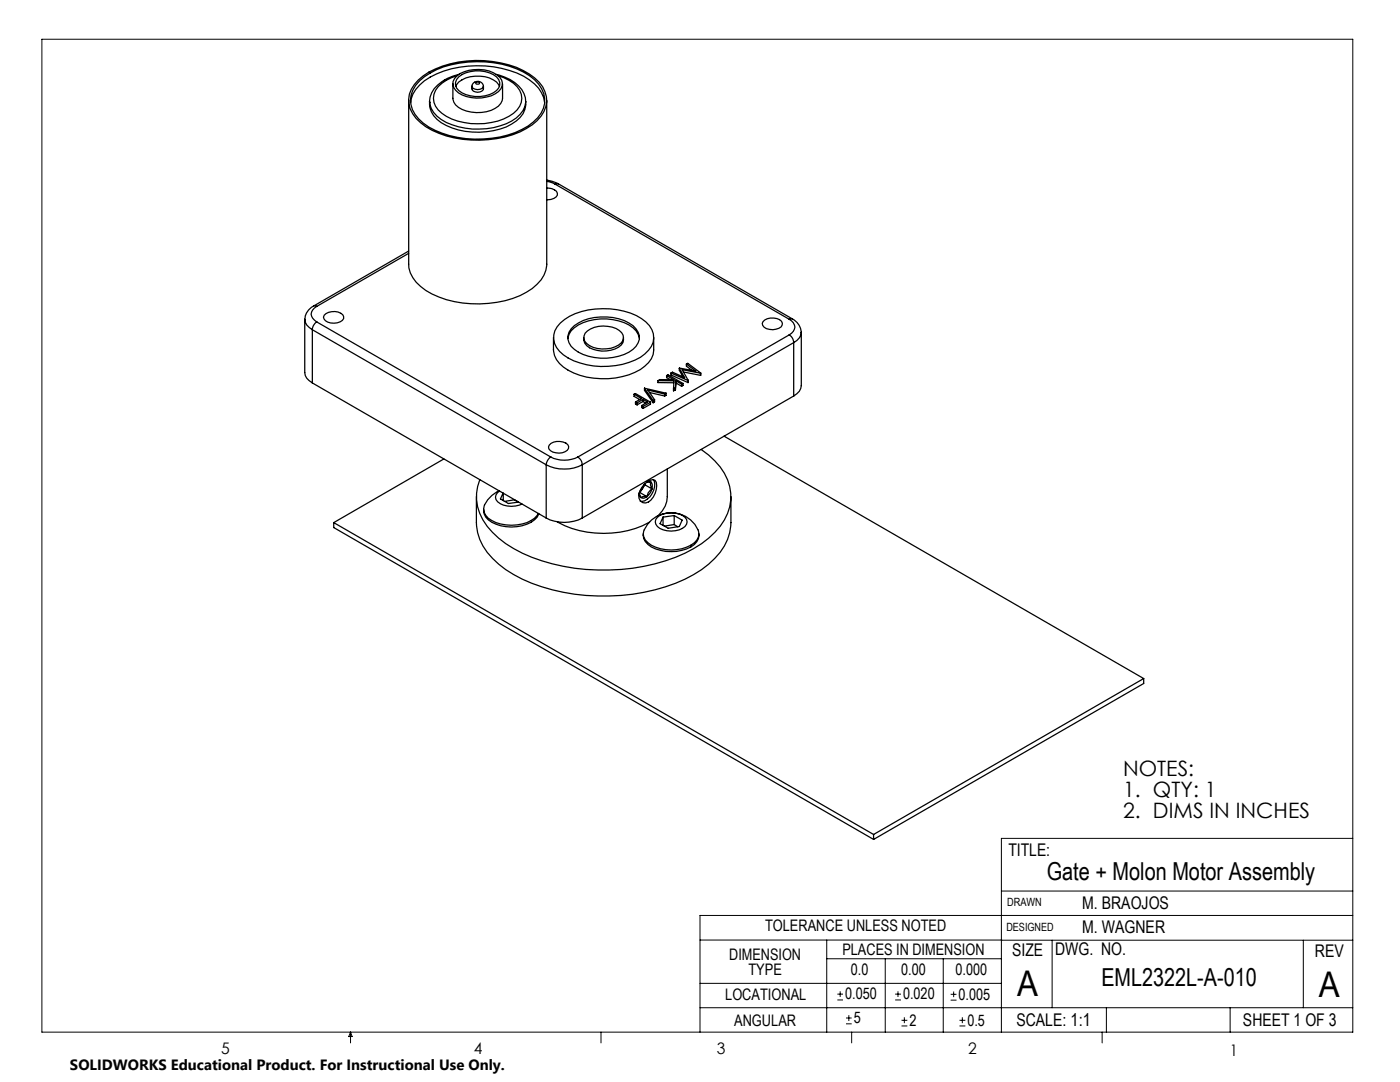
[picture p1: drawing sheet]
<svg xmlns="http://www.w3.org/2000/svg" width="279mm" height="216mm" viewBox="0 0 279 216" stroke-linecap="round" stroke-linejoin="round" font-family="sans-serif">
<g fill="none" stroke="#000" stroke-width=".2">
<path d="M8.4 7.8h261.6v198.2h-261.6zM199.8 177.8h70.2M270 167.3h-70.2v38.7M139.7 187.6h60.2M139.7 196.2h60.1M165 187.6v18.4M165 191.3h34.8M167.1 199.5h1.1M167.1 198.4h1.1M167.7 197.8v1.1M176.7 191.3v14.7M178.6 199.5h1.2"/>
<path d="M178.6 198.4h1.2M179.2 197.8v1.1M188.2 191.3v14.7M189.7 199.6h1.2M189.7 198.4h1.2M190.3 197.8v1.2M199.8 187.6h70.2M210 187.6v13.5M260.1 187.6v13.5M270 182.7h-130.3v23.3M70 206v2.1M70 206l.3 .8h-.7z"/>
<path d="M119.9 206v2.1M139.7 201.1h130.3M168.8 204.3h1.2M168.8 203.1h1.2M169.4 202.6v1.1M170 206v2.1M179.9 204.7h1.2M179.9 203.6h1.2M180.5 203v1.2M191.5 204.7h1.2M191.5 203.6h1.2M192.1 203v1.2"/>
<path d="M220 206v2.1M220.8 201.1v4.9M245.5 201.1v4.9"/>
</g>
<g fill="none" stroke="#000" stroke-width=".25">
<path d="M83.5 16a17.4 17.4 0 0 1 11.4-3.9 18.6 18.6 0 0 1 11.8 3.5 5.3 5.3 0 0 1 .5 8.5 17.2 17.2 0 0 1-11.5 3.9 18.1 18.1 0 0 1-11.8-3.5 5.4 5.4 0 0 1-1.8-6.7zM83.7 16.1a16.5 16.5 0 0 1 11.4-3.8 17.4 17.4 0 0 1 11.6 3.6 5.2 5.2 0 0 1-.3 8.4 19.2 19.2 0 0 1-15.1 3.1 13.4 13.4 0 0 1-8.5-4.6 4.9 4.9 0 0 1 .9-6.7zM90.4 16.7v2.9a2.52 2.52 0 0 0 1.8 2.2 7.4 7.4 0 0 0 7.3-.6l.7-1.1 .1-3.4M91 17.2a4.2 4.2 0 0 1 3.8-2 5.1 5.1 0 0 1 4.7 1.7l.2 .3M91.2 15.2a7.1 7.1 0 0 1 8.5 .2 2.04 2.04 0 0 1-.9 3.3 7.5 7.5 0 0 1-7.3-.2 1.98 1.98 0 0 1-.3-3.3zM91.2 15.1a6.4 6.4 0 0 0-4.6 3.7 4 4 0 0 0 2.5 4.4 13.6 13.6 0 0 0 13.4-.6 3.5 3.5 0 0 0 0-6l-2-1.1-1.1-.4M91.5 15.3a6.5 6.5 0 0 1 7.6 0 1.85 1.85 0 0 1-.6 3.2 6.6 6.6 0 0 1-7-.4 1.73 1.73 0 0 1 0-2.8zM91.7 14.8a8.3 8.3 0 0 0-5.6 3.7l-.3 .9v1.1M94.2 17.2a1.14 1.14 0 0 1 1.1-1 1.14 1.14 0 0 1 1.1 1M94.2 17.2a1.32 1.32 0 0 0 2.3 0v.5a1.32 1.32 0 0 1-2.3 0zM95 16.4a.32 .32 0 0 1 .5-.1 .32 .32 0 0 1 .1 .5h-.6l-.1-.2zM99 14.9a7.9 7.9 0 0 1 5.6 3.8 3.8 3.8 0 0 1-1.6 4.8 14.6 14.6 0 0 1-13.9 .9 5.2 5.2 0 0 1-3.4-4.2 4.8 4.8 0 0 0 3.4 4.8 15 15 0 0 0 13-.2 4.6 4.6 0 0 0 2.8-4.6"/>
<path d="M81.6 20v32.7a6.6 6.6 0 0 0 3.4 5.3 21.3 21.3 0 0 0 20.1 .3 6.9 6.9 0 0 0 4-5.6v-32.7M82 20.5a6.8 6.8 0 0 1 3.9-5.1 21.1 21.1 0 0 1 18.6-.2 7 7 0 0 1 4.2 5.3M109.1 35.9l1 .3 1.3 .5M109.1 37.5a2.1 2.1 0 0 1 2.1 1.1 1.24 1.24 0 0 1-1.2 1.2l-.9 .1M109.1 36.2l1.7 .6M110.8 36.8l46.7 26.9M111.4 36.7l-.2-.1-.4 .2M111.4 36.7l46.8 26.9M81.6 50.1l-19 11M81.6 50.6l-18.4 10.5M62.3 65.8a2.51 2.51 0 0 1-1.5-2.1v10.6a2.51 2.51 0 0 0 1.5 2.1M62.3 65.8l46.7 26.9"/>
<path d="M62.3 76.4l46.7 27M62.3 65.8v10.6M62.6 61.1a3.1 3.1 0 0 0-1.7 2.6M62.6 61.1l.3-.1 .3 .1M63.2 61.1a1.63 1.63 0 0 0-1.1 1.6 1.63 1.63 0 0 0 1.1 1.5M63.2 64.2a1.91 1.91 0 0 0-.9 1.6M63.2 64.2l46.7 27M64.7 62.9a2.85 2.85 0 0 1 3.7-.1l.2 .4a1.24 1.24 0 0 1-1.3 1.2 2.1 2.1 0 0 1-2.7-1.1zM110.5 67.3a6.3 6.3 0 0 0 1.2 5.2 12.9 12.9 0 0 0 9.7 3.1 12 12 0 0 0 8-3.2 3.5 3.5 0 0 0 1.1-2.6v-2.5M111.8 64.5a13.1 13.1 0 0 1 9.9-2.9 11.5 11.5 0 0 1 7.9 3.4 3.8 3.8 0 0 1-.9 5.6 14.4 14.4 0 0 1-11.6 2.2 9.2 9.2 0 0 1-6-3.5 3.8 3.8 0 0 1 .7-4.8zM113.3 67.6a4 4 0 0 1 3.1-3.2 10.8 10.8 0 0 1 9.9 1 3.4 3.4 0 0 1 1.3 2.2M114 65.6a9.4 9.4 0 0 1 8.3-2.2 6.6 6.6 0 0 1 5.1 2.9 3.1 3.1 0 0 1-1.9 4 10.7 10.7 0 0 1-10.9-.6 2.73 2.73 0 0 1-.6-4.1z"/>
<path d="M116.5 67.3a2.21 2.21 0 0 0 1.9 2.4 5.9 5.9 0 0 0 5.6-.8 1.94 1.94 0 0 0 .4-1.6M116.8 66.5a5.5 5.5 0 0 1 7.3-.1 1.59 1.59 0 0 1-.7 2.5 5.8 5.8 0 0 1-6.3-.4 1.52 1.52 0 0 1-.3-2zM126.5 78.7v.4l1.2 .6M126.5 78.7l1.5 .8-1.2 .7M126.5 78.7l.3-.2 3 1.8M128.3 79.7l.9 .5-1.1 .7M128.3 79.7l-1.2 .7M128.3 79.7v.4M128.6 77.5v.4l1.8 2.5M128.6 77.5l1.8 2.4M128.6 77.5l4.3 1M129.6 78.3l3 .7"/>
<path d="M130.4 79.9v.5M130.6 79.8v.4l-.2 .2M130.6 79.8l-.2 .1M131.3 76v.3l3.2 .1M131.3 76h3.2l-.1 1.6M132.6 78.6l-3.3-.8 1.3 2M132.6 78.6v.4M132.9 78.5v.4l-.3 .1M132.9 78.5l-.3 .1M133 74.9v.5l.8 .3M133 74.9l1.5 .9-2.8-.1-.4 .3M133 74.9l.3-.1 3 1.7"/>
<path d="M133.9 74.4v.4l3.4 1.5M133.9 74.4l3.4 1.5M134.4 77.6v.4l.4-.2M134.8 77.4l-.4 .2M134.8 77.4v.4M134.9 76.4l-.1 1.4M134.9 76.4l1.1 .7M134.9 76l1.1 .7M134.9 76l-.1 1.4M134.9 76v.4M135.6 73.5v.4l.7 1.3M135.6 73.5l1 1.9-2.4-1.1-.3 .1"/>
<path d="M136 76.7v.4M136.3 76.5v.4l-.3 .2M136.3 76.5l-.3 .2M136.4 74.2l3.4 .7M137 72.6v.5l1.1 .8M137 72.6l.3-.1 2.5 1.9M137 72.6l1.9 1.4-3.3-.5M137.3 75.9v.4M137.3 75.9h.1M139.8 74.5l-3.7-.7 1.2 2.1M139.8 74.5v.4M139.8 74.4v.5"/>
<path d="M139.8 74.4v.1M152.3 64.2a2.74 2.74 0 0 1 3.7-.1l.1 .4a1.19 1.19 0 0 1-1.2 1.2 2.03 2.03 0 0 1-2.8-1.1zM157.5 63.7a1.63 1.63 0 0 1 1.1 1.6 1.63 1.63 0 0 1-1.1 1.5M157.5 66.8a1.91 1.91 0 0 1 .9 1.6M157.5 66.8l-42.2 24.4M158.2 63.6a3.1 3.1 0 0 1 1.7 2.7M158.2 63.6l-.7 .1M158.4 68.4a2.51 2.51 0 0 0 1.5-2.1v10.6a2.51 2.51 0 0 1-1.5 2.1M158.4 68.4l-42.2 24.3M158.4 79l-42.2 24.4M158.4 68.4v10.6M88.6 91.6l-22 12.7"/>
<path d="M95.1 99.1v5.2a10.7 10.7 0 0 0 4.4 8.3 30.2 30.2 0 0 0 15.2 6 39.2 39.2 0 0 0 23.7-3.9 15.3 15.3 0 0 0 6.8-7.1l.4-1.3 .2-1.3 .1-5.9M99.6 97.9a5.1 5.1 0 0 0-3.1 3.7 2.73 2.73 0 0 0 1.6 2.3 8.4 8.4 0 0 0 8.6-.5l.7-1M99.7 98a1.33 1.33 0 0 0-.8 1.3 1.33 1.33 0 0 0 .9 1.2 5 5 0 0 0 4.4 .1M100.4 98.4l-.5 1.2 1.6 .9 2-.3M100.4 98.4v1.5M102.7 99.7l.7 .5M102.7 99.7l-2 .3M102.7 99.7h.1M109 92.7a8.1 8.1 0 0 0 7.2 0M109 92.7v10.7M109.6 88.8a2.74 2.74 0 0 1 3.7-.1 .9 .9 0 0 1-.5 1.4 2.81 2.81 0 0 1-3.3-.5v-.4zM109.9 91.2a6.1 6.1 0 0 0 5.4 0"/>
<path d="M109.9 91.2a2.08 2.08 0 0 0-.9 1.5M115.3 91.2a1.91 1.91 0 0 1 .9 1.5M116.2 92.7v10.7M126.8 80.2v.4l.3 .2M126.8 80.2l.3 .2M127.1 80.4v.4M127.6 98.5l.3 .8M127.6 98.3l.3 1M127.6 98.3h.1M127.7 98.3l1.4 .8M128.1 80.9v.4l.2 .2M128.1 80.9l.2 .2"/>
<path d="M128.3 80.1l-1.2 .7M128.3 80.1l.6 .3M128.3 81.1v.4M128.6 96.7l-.5 1-.5 .4M128.6 96.6a1.97 1.97 0 0 1 2.1-.8 3.5 3.5 0 0 1-1.3 4.4 1.29 1.29 0 0 1-1.4-.1 1.29 1.29 0 0 1-.5-1.3l.6-1.5zM128.7 96.6v.1M128.7 96.7l1.4 .8M128.7 96.7l-1 1.6M129.1 99.1a.98 .98 0 0 1-1.2 .2M129.1 96.2h.8M129.1 99.1h-.8l-.4 .2M129.2 96.1l.7 .1"/>
<path d="M129.8 80.3v.3l-1.5 .9M129.8 80.3l-1.5 .8M129.9 96.2a1.24 1.24 0 0 1 .2 1.3M129.9 96.2a1.47 1.47 0 0 0 .2 1.3M130.1 97.5l-.2 .7-.8 .9M130.1 97.5l-.7 .8-.3 .8M130.4 95.7a3.3 3.3 0 0 1-2.3 4.3h-.3M133.2 93.6v5.5a5.1 5.1 0 0 1-1.9 3.8M139.9 89.7a12.3 12.3 0 0 1 5.9 8.7 10.5 10.5 0 0 1-4.4 9 30.2 30.2 0 0 1-15.1 6 39.2 39.2 0 0 1-23.8-3.9 15.3 15.3 0 0 1-6.8-7.1 8.9 8.9 0 0 1 0-6.7M144.5 87l83.7 48.4M66.6 104.3l107.7 62.2M66.6 104.3v1l107.7 62.2"/>
<path d="M96.5 101.6a2.99 2.99 0 0 0 2.5 3 8.2 8.2 0 0 0 7.7-.9l.5-.5 .3-.7M109 103.4a7.8 7.8 0 0 0 7.2 0M111.2 104.1a19.7 19.7 0 0 0 18.4 .1M128.4 106.5a3.1 3.1 0 0 0 2.4 3 8.3 8.3 0 0 0 7.8-.8 2.41 2.41 0 0 0 .9-2.2M130 103.8a5.9 5.9 0 0 1 9.4 2.1 2.39 2.39 0 0 1-1.5 2.9 8.3 8.3 0 0 1-8.6-.5 2.32 2.32 0 0 1-.1-3.7zM131.2 103.2a4.6 4.6 0 0 1 5.5 0 1.31 1.31 0 0 1-.5 2.2 4.7 4.7 0 0 1-5-.3 1.21 1.21 0 0 1 0-1.9zM132.3 103.2v1.6M134.5 102.9l1.6 .9-.5 1.3-2.3 .3-1.6-.9 .6-1.3M134.5 102.9l-2.2 .3M134.5 104.7l.8 .4M134.5 104.7l-1.9 .3M134.5 102.9v1.8"/>
<path d="M228.2 135.4l-53.9 31.1M228.2 135.4v1l-53.9 31.1M174.3 166.5v1"/>
</g>
<g font-size="7.1">
<text x="203" y="198.7">A</text>
<text x="263.2" y="198.9">A</text>
</g>
<g font-size="4.9">
<text x="208.9" y="175.7">Gate + Molon Motor Assembly</text>
<text x="219.8" y="196.7">EML2322L-A-010</text>
</g>
<g font-size="4.2">
<text x="224.2" y="154.8">NOTES:</text>
<text x="224.2" y="158.9">1. QTY: 1</text>
<text x="224.2" y="163.1">2. DIMS IN INCHES</text>
</g>
<g font-size="3.5">
<text x="201.2" y="170.7">TITLE:</text>
<text x="216" y="181.4">M. BRAOJOS</text>
<text x="202" y="190.7">SIZE</text>
<text x="210.6" y="190.6">DWG. NO.</text>
<text x="216" y="186.2">M. WAGNER</text>
<text x="262.4" y="190.9">REV</text>
<text x="202.9" y="204.6">SCALE: 1:1</text>
<text x="248.1" y="204.6">SHEET 1 OF 3</text>
</g>
<g font-size="3.2">
<text x="152.7" y="185.7">TOLERANCE UNLESS NOTED</text>
<text x="145.5" y="191.5">DIMENSION</text>
<text x="168.1" y="190.5">PLACES IN DIMENSION</text>
<text x="149.4" y="194.6">TYPE</text>
<text x="169.8" y="194.6">0.0</text>
<text x="179.8" y="194.6">0.00</text>
<text x="190.7" y="194.6">0.000</text>
<text x="144.7" y="199.6">LOCATIONAL</text>
<text x="168.7" y="199.4">0.050</text>
<text x="180.2" y="199.4">0.020</text>
<text x="191.3" y="199.5">0.005</text>
<text x="146.5" y="204.6">ANGULAR</text>
<text x="170.4" y="204.2">5</text>
<text x="181.5" y="204.6">2</text>
<text x="193.1" y="204.6">0.5</text>
<text x="44.2" y="210.4">5</text>
<text x="94.6" y="210.3">4</text>
<text x="143.1" y="210.4">3</text>
<text x="193.2" y="210.3">2</text>
<text x="245.4" y="210.6">1</text>
</g>
<text font-size="3" x="14" y="213.5">SOLIDWORKS Educational Product. For Instructional Use Only.</text>
<g font-size="2.3">
<text x="200.8" y="185.7">DESIGNED</text>
<text x="201" y="180.9">DRAWN</text>
</g>
</svg>
